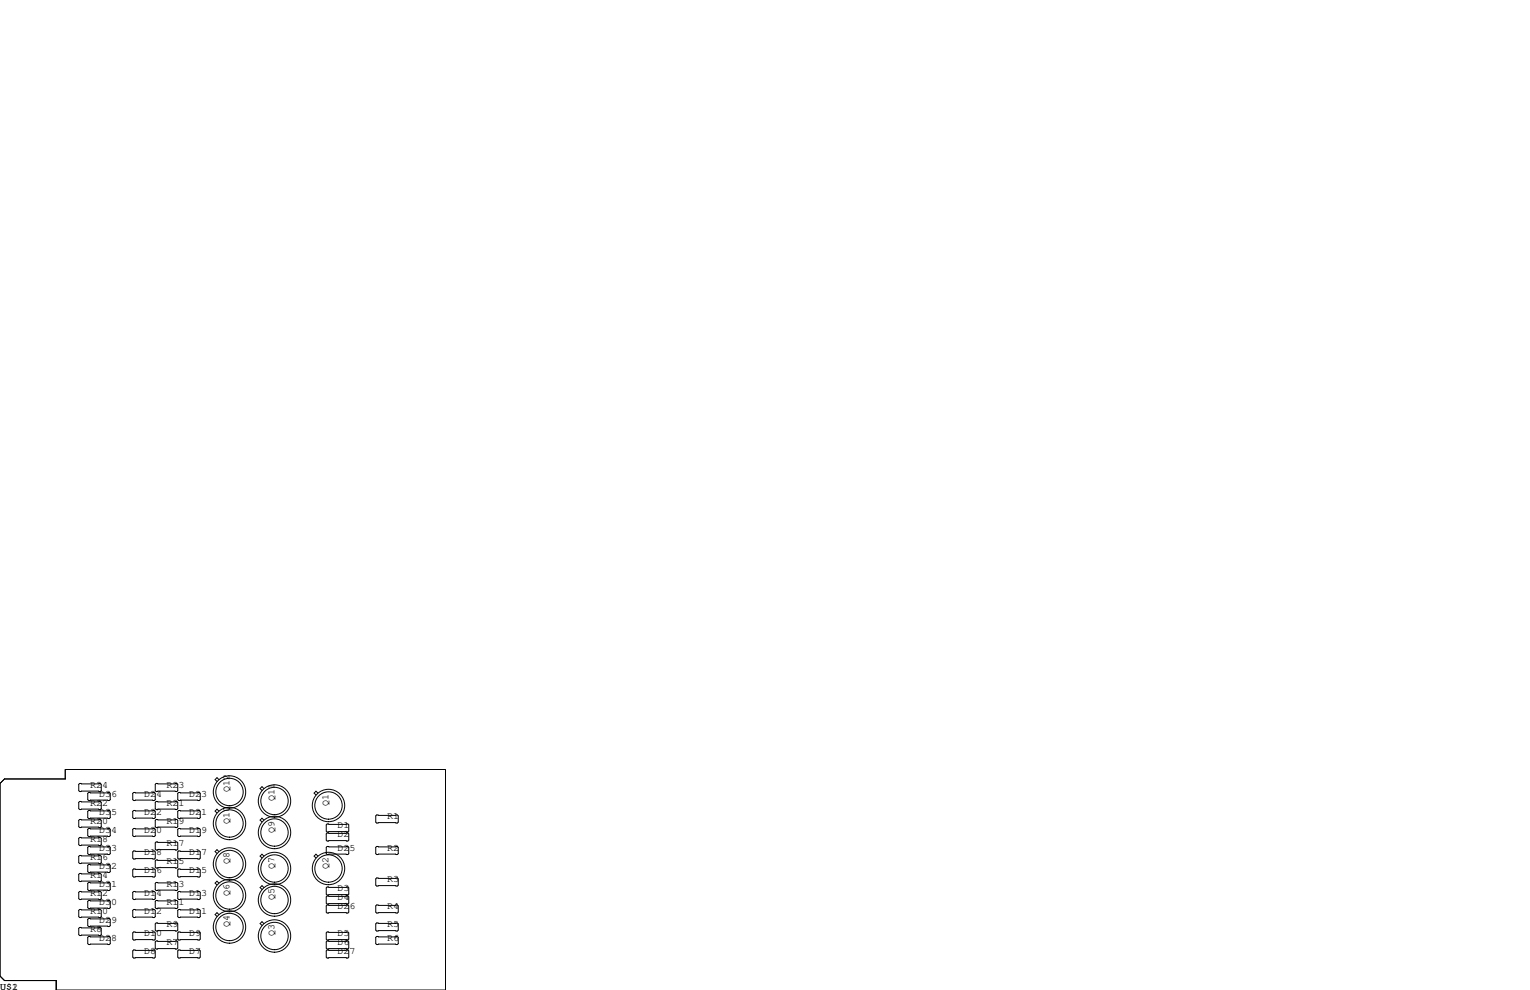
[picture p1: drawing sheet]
<svg xmlns="http://www.w3.org/2000/svg" width="432mm" height="279mm" viewBox="0 0 432 279" stroke-linecap="round" stroke-linejoin="round" font-family="sans-serif">
<g fill="none" stroke="#000" stroke-width=".28">
<path d="M0 221.1l1.3-1.3h17.1v-2.6h107.3v62.2h-109.8v-2.7h-14.6l-1.3-1.2zM22.5 221.1h5.8l.3 .3v1.7l-.3 .3h-5.8l-.3-.3v-1.7zM22.5 226.2h5.8l.3 .2v1.8l-.3 .3h-5.8l-.3-.3v-1.8zM22.5 231.3h5.8l.3 .2v1.8l-.3 .3h-5.8l-.3-.3v-1.8zM22.5 236.3h5.8l.3 .3v1.8l-.3 .2h-5.8l-.3-.2v-1.8zM25 238.9h5.9l.2 .2v1.8l-.2 .3h-5.9l-.2-.3v-1.8zM25 223.6h5.9l.2 .3v1.8l-.2 .2h-5.9l-.2-.2v-1.8zM25 228.7h5.9l.2 .3v1.8l-.2 .2h-5.9l-.2-.2v-1.8zM25 233.8h5.9l.2 .3v1.7l-.2 .3h-5.9l-.2-.3v-1.7zM37.7 223.6h5.9l.2 .3v1.8l-.2 .2h-5.9l-.2-.2v-1.8zM37.7 228.7h5.9l.2 .3v1.8l-.2 .2h-5.9l-.2-.2v-1.8zM37.7 233.8h5.9l.2 .3v1.7l-.2 .3h-5.9l-.2-.3v-1.7z"/>
<path d="M44.1 221.1h5.8l.3 .3v1.7l-.3 .3h-5.8l-.3-.3v-1.7zM44.1 226.2h5.8l.3 .2v1.8l-.3 .3h-5.8l-.3-.3v-1.8zM44.1 231.3h5.8l.3 .2v1.8l-.3 .3h-5.8l-.3-.3v-1.8zM44.1 237.6h5.8l.3 .3v1.7l-.3 .3h-5.8l-.3-.3v-1.7zM50.4 223.6h5.9l.2 .3v1.8l-.2 .2h-5.9l-.2-.2v-1.8zM50.4 228.7h5.9l.2 .3v1.8l-.2 .2h-5.9l-.2-.2v-1.8zM50.4 233.8h5.9l.2 .3v1.7l-.2 .3h-5.9l-.2-.3v-1.7zM61.8 228.9l-.6-.5-.5 .5 .5 .5M61.8 220l-.6-.5-.5 .5 .5 .5M74.5 231.4l-.6-.5-.5 .5 .5 .6M74.5 222.6l-.6-.6-.5 .6 .5 .5M89.7 223.8l-.5-.5-.6 .5 .6 .6"/>
<path d="M92.3 238.9h5.9l.2 .2v1.8l-.2 .3h-5.9l-.2-.3v-1.8zM92.3 232.5h5.9l.2 .3v1.8l-.2 .2h-5.9l-.2-.2v-1.8zM92.3 235.1h5.9l.2 .2v1.8l-.2 .3h-5.9l-.2-.3v-1.8zM106.3 230h5.8l.3 .3v1.7l-.3 .3h-5.8l-.3-.3v-1.7zM106.3 238.9h5.8l.3 .2v1.8l-.3 .3h-5.8l-.3-.3v-1.8zM22.5 241.4h5.8l.3 .3v1.8l-.3 .2h-5.8l-.3-.2v-1.8zM22.5 246.5h5.8l.3 .3v1.7l-.3 .3h-5.8l-.3-.3v-1.7zM22.5 251.6h5.8l.3 .2v1.8l-.3 .3h-5.8l-.3-.3v-1.8zM22.5 256.7h5.8l.3 .2v1.8l-.3 .3h-5.8l-.3-.3v-1.8zM25 244h5.9l.2 .2v1.8l-.2 .3h-5.9l-.2-.3v-1.8zM25 259.2h5.9l.2 .3v1.7l-.2 .3h-5.9l-.2-.3v-1.7zM25 249h5.9l.2 .3v1.8l-.2 .2h-5.9l-.2-.2v-1.8z"/>
<path d="M25 254.1h5.9l.2 .3v1.8l-.2 .2h-5.9l-.2-.2v-1.8zM37.5 245.5l.2-.3h5.9l.2 .3v1.8l-.2 .2h-5.9l-.2-.2zM37.5 251.8l.2-.2h5.9l.2 .2v1.8l-.2 .3h-5.9l-.2-.3zM37.5 256.9l.2-.2h5.9l.2 .2v1.8l-.2 .3h-5.9l-.2-.3zM37.7 240.2h5.9l.2 .2v1.8l-.2 .2h-5.9l-.2-.2v-1.8zM43.8 249.3l.3-.3h5.8l.3 .3v1.8l-.3 .2h-5.8l-.3-.2zM43.8 254.4l.3-.3h5.8l.3 .3v1.8l-.3 .2h-5.8l-.3-.2zM44.1 242.7h5.8l.3 .3v1.7l-.3 .3h-5.8l-.3-.3v-1.7zM50.2 245.5l.2-.3h5.9l.2 .3v1.8l-.2 .2h-5.9l-.2-.2zM50.2 251.8l.2-.2h5.9l.2 .2v1.8l-.2 .3h-5.9l-.2-.3zM50.2 256.9l.2-.2h5.9l.2 .2v1.8l-.2 .3h-5.9l-.2-.3zM50.4 240.2h5.9l.2 .2v1.8l-.2 .2h-5.9l-.2-.2v-1.8z"/>
<path d="M61.8 258.1l-.6-.5-.5 .5 .5 .5M61.8 249.2l-.6-.5-.5 .5 .5 .6M61.8 240.3l-.6-.5-.5 .5 .5 .6M74.5 241.6l-.6-.5-.5 .5 .5 .5M74.5 250.5l-.6-.5-.5 .5 .5 .5M89.7 241.6l-.5-.5-.6 .5 .6 .5M92.1 253.1l.2-.2h5.9l.2 .2v1.8l-.2 .2h-5.9l-.2-.2zM92.1 250.6l.2-.3h5.9l.2 .3v1.7l-.2 .3h-5.9l-.2-.3zM92.1 255.7l.2-.3h5.9l.2 .3v1.7l-.2 .3h-5.9l-.2-.3zM106 248l.3-.2h5.8l.3 .2v1.8l-.3 .3h-5.8l-.3-.3zM106 255.7l.3-.3h5.8l.3 .3v1.7l-.3 .3h-5.8l-.3-.3zM22.5 261.7h5.8l.3 .3v1.8l-.3 .2h-5.8l-.3-.2v-1.8z"/>
<path d="M25 264.3h5.9l.2 .2v1.8l-.2 .3h-5.9l-.2-.3v-1.8zM37.5 263.3l.2-.3h5.9l.2 .3v1.7l-.2 .3h-5.9l-.2-.3zM37.5 268.4l.2-.3h5.9l.2 .3v1.7l-.2 .3h-5.9l-.2-.3zM43.8 260.7l.3-.2h5.8l.3 .2v1.8l-.3 .3h-5.8l-.3-.3zM43.8 265.8l.3-.2h5.8l.3 .2v1.8l-.3 .2h-5.8l-.3-.2zM50.2 263.3l.2-.3h5.9l.2 .3v1.7l-.2 .3h-5.9l-.2-.3zM50.2 268.4l.2-.3h5.9l.2 .3v1.7l-.2 .3h-5.9l-.2-.3zM74.5 260.7l-.6-.6-.5 .6 .5 .5M92.1 263.3l.2-.3h5.9l.2 .3v1.7l-.2 .3h-5.9l-.2-.3zM92.1 265.8l.2-.2h5.9l.2 .2v1.8l-.2 .2h-5.9l-.2-.2zM92.1 268.4l.2-.3h5.9l.2 .3v1.7l-.2 .3h-5.9l-.2-.3zM106 260.7l.3-.2h5.8l.3 .2v1.8l-.3 .3h-5.8l-.3-.3z"/>
<path d="M106 264.5l.3-.2h5.8l.3 .2v1.8l-.3 .3h-5.8l-.3-.3z"/>
<circle cx="64.8" cy="223.5" r="4.6"/>
<circle cx="64.8" cy="232.4" r="4.6"/>
<circle cx="64.8" cy="232.4" r="3.9"/>
<circle cx="64.8" cy="223.5" r="3.9"/>
<circle cx="77.5" cy="234.9" r="4.6"/>
<circle cx="77.5" cy="226.1" r="4.6"/>
<circle cx="77.5" cy="234.9" r="3.9"/>
<circle cx="77.5" cy="226.1" r="3.9"/>
<circle cx="92.7" cy="227.3" r="4.6"/>
<circle cx="92.7" cy="227.3" r="3.9"/>
<circle cx="64.8" cy="243.8" r="4.6"/>
<circle cx="64.8" cy="252.7" r="4.6"/>
<circle cx="64.8" cy="252.7" r="3.9"/>
<circle cx="64.8" cy="243.8" r="3.9"/>
<circle cx="77.5" cy="245.1" r="4.6"/>
<circle cx="77.5" cy="254" r="4.6"/>
<circle cx="77.5" cy="254" r="3.9"/>
<circle cx="77.5" cy="245.1" r="3.9"/>
<circle cx="92.7" cy="245.1" r="4.6"/>
<circle cx="92.7" cy="245.1" r="3.9"/>
<circle cx="64.8" cy="261.6" r="4.6"/>
<circle cx="64.8" cy="261.6" r="3.9"/>
<circle cx="77.5" cy="264.2" r="4.6"/>
<circle cx="77.5" cy="264.2" r="3.9"/>
</g>
<g font-size="2.8">
<text x="25.4" y="227.3">R22</text>
<text x="25.4" y="222.2">R24</text>
<text x="27.9" y="224.8">D36</text>
<text x="40.6" y="224.8">D24</text>
<text x="47" y="227.3">R21</text>
<text x="47" y="222.2">R23</text>
<text x="53.3" y="224.8">D23</text>
<text x="64.8" y="223.5" transform="rotate(-90 64.8 223.5)">Q12</text>
<text x="77.5" y="226.1" transform="rotate(-90 77.5 226.1)">Q11</text>
<text x="92.7" y="227.3" transform="rotate(-90 92.7 227.3)">Q1</text>
<text x="25.4" y="232.4">R20</text>
<text x="27.9" y="229.9">D35</text>
<text x="40.6" y="229.9">D22</text>
<text x="47" y="232.4">R19</text>
<text x="53.3" y="229.9">D21</text>
<text x="64.8" y="232.4" transform="rotate(-90 64.8 232.4)">Q10</text>
<text x="95.2" y="233.7">D1</text>
<text x="109.2" y="231.1">R1</text>
<text x="25.4" y="237.5">R18</text>
<text x="27.9" y="234.9">D34</text>
<text x="40.6" y="234.9">D20</text>
<text x="47" y="238.8">R17</text>
<text x="53.3" y="234.9">D19</text>
<text x="77.5" y="234.9" transform="rotate(-90 77.5 234.9)">Q9</text>
<text x="95.2" y="236.2">D2</text>
<text x="25.4" y="242.6">R16</text>
<text x="27.9" y="245.1">D32</text>
<text x="27.9" y="240">D33</text>
<text x="40.6" y="241.3">D18</text>
<text x="47" y="243.8">R15</text>
<text x="53.3" y="241.3">D17</text>
<text x="64.8" y="243.8" transform="rotate(-90 64.8 243.8)">Q8</text>
<text x="77.5" y="245.1" transform="rotate(-90 77.5 245.1)">Q7</text>
<text x="92.7" y="245.1" transform="rotate(-90 92.7 245.1)">Q2</text>
<text x="95.2" y="240">D25</text>
<text x="109.2" y="240">R2</text>
<text x="25.4" y="247.6">R14</text>
<text x="27.9" y="250.2">D31</text>
<text x="40.6" y="246.4">D16</text>
<text x="47" y="250.2">R13</text>
<text x="53.3" y="246.4">D15</text>
<text x="95.2" y="251.5">D3</text>
<text x="109.2" y="248.9">R3</text>
<text x="25.4" y="257.8">R10</text>
<text x="25.4" y="252.7">R12</text>
<text x="27.9" y="255.3">D30</text>
<text x="40.6" y="257.8">D12</text>
<text x="40.6" y="252.7">D14</text>
<text x="47" y="255.3">R11</text>
<text x="53.3" y="257.8">D11</text>
<text x="53.3" y="252.7">D13</text>
<text x="64.8" y="252.7" transform="rotate(-90 64.8 252.7)">Q6</text>
<text x="77.5" y="254" transform="rotate(-90 77.5 254)">Q5</text>
<text x="95.2" y="254">D4</text>
<text x="95.2" y="256.5">D26</text>
<text x="109.2" y="256.5">R4</text>
<text x="25.4" y="262.9">R8</text>
<text x="27.9" y="260.3">D29</text>
<text x="47" y="261.6">R9</text>
<text x="64.8" y="261.6" transform="rotate(-90 64.8 261.6)">Q4</text>
<text x="109.2" y="261.6">R5</text>
<text x="27.9" y="265.4">D28</text>
<text x="40.6" y="269.2">D8</text>
<text x="40.6" y="264.2">D10</text>
<text x="47" y="266.7">R7</text>
<text x="53.3" y="269.2">D7</text>
<text x="53.3" y="264.2">D9</text>
<text x="77.5" y="264.2" transform="rotate(-90 77.5 264.2)">Q3</text>
<text x="95.2" y="264.2">D5</text>
<text x="95.2" y="266.7">D6</text>
<text x="95.2" y="269.2">D27</text>
<text x="109.2" y="265.4">R6</text>
<text x="0" y="279.4">U$1</text>
<text x="3.4" y="279.4">2</text>
</g>
</svg>
